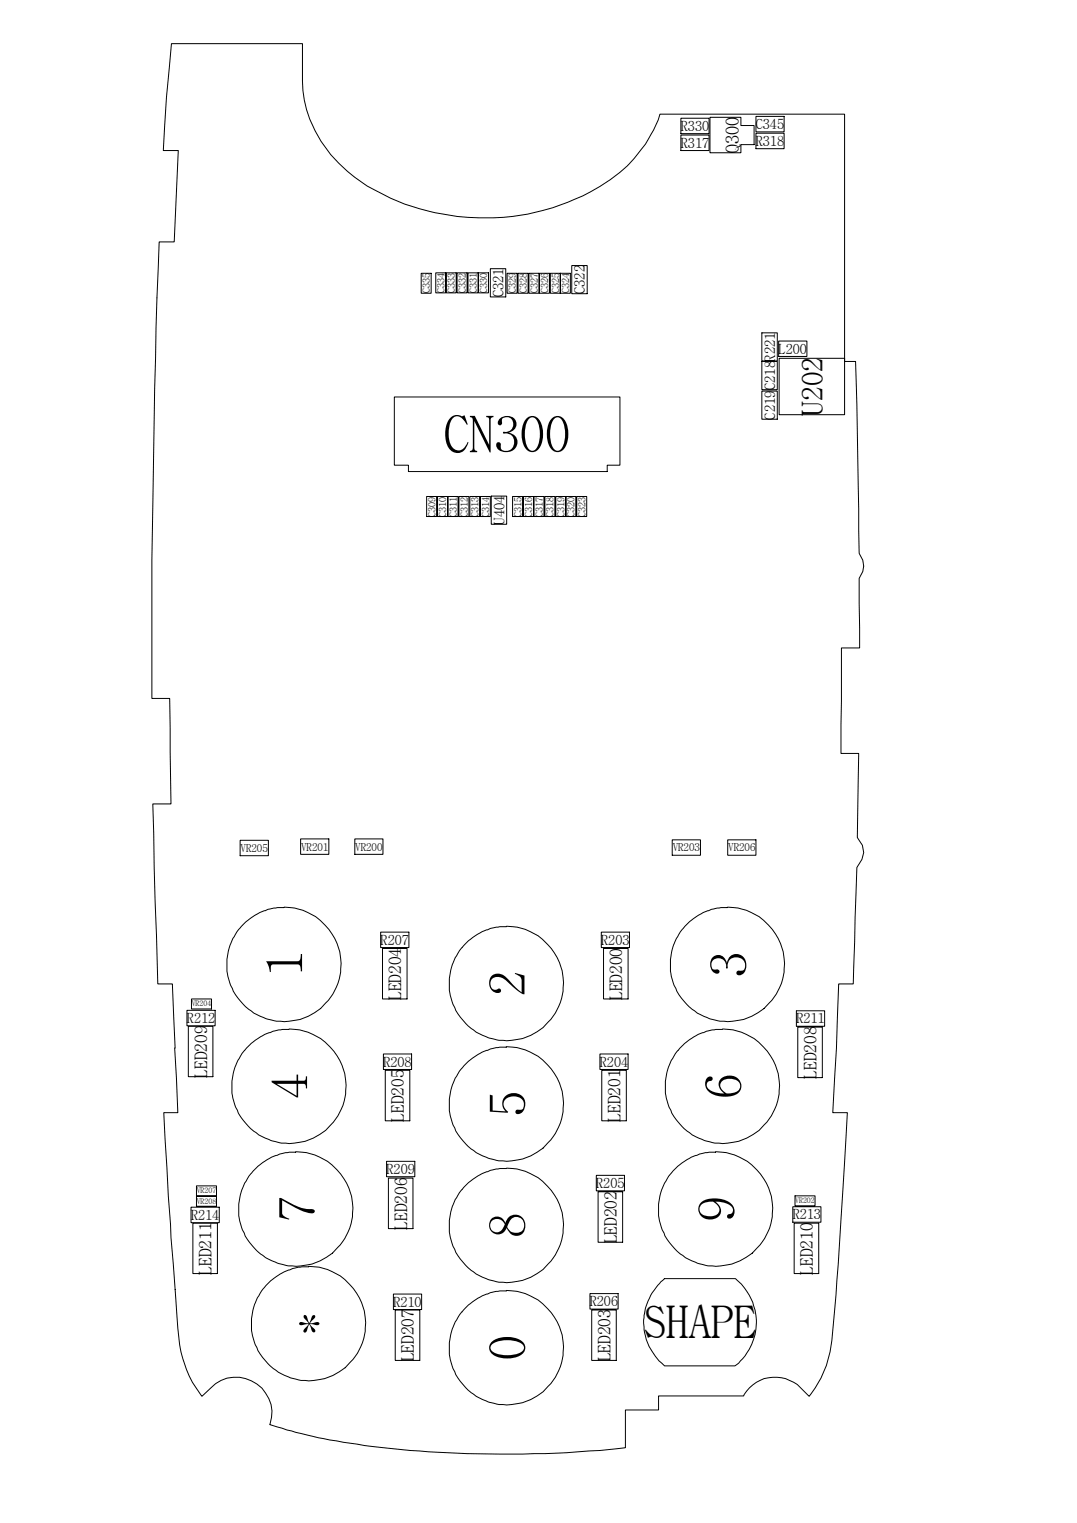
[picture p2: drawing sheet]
<svg xmlns="http://www.w3.org/2000/svg" width="297mm" height="420mm" viewBox="0 0 297 420" stroke-linecap="round" stroke-linejoin="round" font-family="sans-serif">
<g fill="none" stroke="#000" stroke-width=".28">
<path d="M47.3 12h36.1v10.3a34.2 34.2 0 0 0 14.5 26.6 60.8 60.8 0 0 0 34.2 11.2 59.2 59.2 0 0 0 40.9-14.3 34.8 34.8 0 0 0 9-14.3h50.9v68.2h3.1l1 53a5.4 5.4 0 0 1 0 6.9l.1 19.2h-5l-.2 29.1h4.9l-.3 23.2a5.6 5.6 0 0 1-.2 8.2l-1 32.1h-4l-.6 17.7-1 17.9h4l-.8 13.6a1146.8 1146.8 0 0 1-3.5 49.2 28.6 28.6 0 0 1-6.2 15.4l-2.4-2.4a9.9 9.9 0 0 0-15.7 2.3h-23.5v3.9h-9.1v10.4a296.3 296.3 0 0 1-49.1 1.4 246.6 246.6 0 0 1-32.4-3.5l-9.5-2.2-7.1-2.1a9.8 9.8 0 0 0-4.1-11.5 9.8 9.8 0 0 0-12.1 1.3l-2.5 2.4a31.3 31.3 0 0 1-6.7-18.8l-1.8-25-2-34.4h3.8l-1.5-35.6h-4l-1.4-49.6h5.1l-.4-29.1h-4.9v-38.3l.2-14.7a2405.1 2405.1 0 0 1 1.8-73h4.1l1.2-25.2h-4.2a438.6 438.6 0 0 1 2.3-29.5zM187.8 37.3h7.8v4.2h-7.8zM187.8 32.6h7.8v4.3h-7.8zM195.8 32.4h8.5v2.2h3.7v5.3h-3.7v2.2h-8.5zM208.5 32.1h7.8v4.3h-7.8zM208.5 36.7h7.8v4.3h-7.8zM116.2 75.4h2.7v5.5h-2.7zM120.2 75.3h2.7v5.5h-2.7zM123.1 75.3h2.7v5.5h-2.7zM126.1 75.3h2.7v5.5h-2.7zM129.1 75.3h2.7v5.5h-2.7zM132 75.3h2.7v5.5h-2.7z"/>
<path d="M135.2 74.1h4.3v7.8h-4.3zM139.9 75.4h2.7v5.5h-2.7zM142.9 75.4h2.7v5.5h-2.7zM145.9 75.4h2.8v5.5h-2.8zM148.8 75.4h2.7v5.5h-2.7zM151.8 75.4h2.7v5.5h-2.7zM154.5 75.4h2.8v5.5h-2.8zM157.7 73.3h4.2v7.7h-4.2zM210.1 99.7h4.3v7.8h-4.3zM210.1 91.8h4.3v7.8h-4.3zM214.8 94.1h7.7v4.2h-7.7zM214.9 98.8h18v15.6h-18z"/>
<path d="M108.8 109.5h62.2v18.8h-3.5v1.8h-54.9v-1.8h-3.8zM210.1 107.9h4.3v7.8h-4.3zM117.7 137h2.7v5.5h-2.7zM120.7 137h2.7v5.5h-2.7zM123.6 137h2.7v5.5h-2.7zM126.6 137h2.7v5.5h-2.7zM129.6 137h2.7v5.5h-2.7zM132.5 137h2.7v5.5h-2.7zM135.5 136.9h4.2v7.7h-4.2zM141.4 137h2.7v5.5h-2.7zM144.4 137h2.8v5.5h-2.8zM147.3 137h2.7v5.5h-2.7z"/>
<path d="M150.3 137h2.7v5.5h-2.7zM153.3 137h2.8v5.5h-2.8zM156.1 137h2.7v5.5h-2.7zM159.1 137h2.7v5.5h-2.7zM66.2 231.8h7.8v4.3h-7.8zM82.9 231.4h7.8v4.3h-7.8zM97.9 231.4h7.7v4.3h-7.7zM185.4 231.7h7.8v4.2h-7.8zM200.7 231.7h7.8v4.2h-7.8zM67.5 254.6a15.8 15.8 0 0 1 23.9 2.7 15.8 15.8 0 0 1-6.5 23.1 15.8 15.8 0 0 1-21.8-10.2 14.2 14.2 0 0 1-.5-5.5 15.9 15.9 0 0 1 4.9-10.1zM105 257.2h7.8v4.2h-7.8zM128.8 259.9a16.1 16.1 0 0 1 17.5-2.9 15.7 15.7 0 0 1 7 22.2 15.7 15.7 0 0 1-22.7 4.9 15.4 15.4 0 0 1-6.7-10.9v-3.3a15.9 15.9 0 0 1 4.9-10z"/>
<path d="M165.8 257.2h7.8v4.2h-7.8zM190.2 254.3a15.8 15.8 0 0 1 23.7 3.2 15.8 15.8 0 0 1-6.9 23 15.8 15.8 0 0 1-21.6-10.3 15.1 15.1 0 0 1-.5-5.5 15.8 15.8 0 0 1 5.3-10.4zM51.6 278.7h7.7v4.3h-7.7zM52.8 275.6h5.5v2.7h-5.5zM105.5 261.7h6.8v13.9h-6.8zM166.5 261.7h6.7v13.9h-6.7zM219.6 278.9h7.8v4.2h-7.8zM51.9 283.1h6.8v13.9h-6.8zM69.2 287.9a15.7 15.7 0 0 1 25.9 8.7 15.7 15.7 0 0 1-20.5 18 16.4 16.4 0 0 1-10.6-13v-3.3a15.9 15.9 0 0 1 5.2-10.4zM105.7 290.8h7.8v4.2h-7.8zM106.3 295.3h6.7v13.9h-6.7zM129.2 292.8a15.8 15.8 0 0 1 25.5 7.2 15.8 15.8 0 0 1-17.1 20.3 16.1 16.1 0 0 1-13.7-13.8v-3.3a16 16 0 0 1 5.3-10.4z"/>
<path d="M165.5 290.8h7.7v4.2h-7.7zM166 295.3h6.7v13.9h-6.7zM187.5 289.1a16.1 16.1 0 0 1 18.3-3.7 15.7 15.7 0 0 1 7.1 22.1 15.7 15.7 0 0 1-22.7 5 15.4 15.4 0 0 1-6.7-10.9l.1-4.1a15.4 15.4 0 0 1 3.9-8.4zM220 283.4h6.8v13.9h-6.8zM52.7 333h7.8v4.3h-7.8zM53.2 337.4h6.8v13.9h-6.8zM54.2 327.2h5.5v2.7h-5.5zM54.2 330h5.5v2.8h-5.5zM71.1 321.8a15.8 15.8 0 0 1 23.8 3.2 15.8 15.8 0 0 1-6.9 23 15.8 15.8 0 0 1-21.6-10.3 14.1 14.1 0 0 1-.6-5.5 16 16 0 0 1 5.3-10.4zM106.6 320.4h7.8v4.2h-7.8zM107.1 325h6.8v13.9h-6.8zM129.2 326.3a15.7 15.7 0 0 1 16.8-2.7 15.7 15.7 0 0 1 9.4 14.2 15.7 15.7 0 0 1-16.7 15.9 15.9 15.9 0 0 1-14.8-13.8v-3.2a16 16 0 0 1 5.3-10.4z"/>
<path d="M164.5 324.3h7.7v4.2h-7.7zM165 328.8h6.7v13.9h-6.7zM186.9 321.8a15.7 15.7 0 0 1 25.8 8.6 15.7 15.7 0 0 1-20.4 18.1 16.4 16.4 0 0 1-10.7-13.1v-3.2a16 16 0 0 1 5.3-10.4zM218.7 332.9h7.7v4.3h-7.7zM219 337.4h6.8v13.9h-6.8zM219.3 329.9h5.5v2.8h-5.5zM74.3 353.7a15.7 15.7 0 0 1 16.9-3.1 15.7 15.7 0 0 1 9.7 14.3 15.7 15.7 0 0 1-16.7 15.9 15.9 15.9 0 0 1-14.8-13.8v-3.2a15.9 15.9 0 0 1 4.9-10.1zM108.5 357h7.8v4.3h-7.8zM162.7 356.9h7.8v4.2h-7.8zM182.3 353.6l1-.9h19.5a15.3 15.3 0 0 1-.1 24.1h-19.4a15.4 15.4 0 0 1-1-23.2zM109 361.4h6.8v13.9h-6.8zM129.2 360a15.8 15.8 0 0 1 16.8-2.6 15.8 15.8 0 0 1 9.4 14.2 15.7 15.7 0 0 1-16.7 15.9 15.8 15.8 0 0 1-14.8-13.8v-3.3a16 16 0 0 1 5.3-10.4z"/>
<path d="M163.2 361.4h6.8v13.9h-6.8z"/>
</g>
<g font-size="13.9">
<text x="122.4" y="124.7">CN300</text>
<text x="83.5" y="269.5" transform="rotate(-90 83.5 269.5)">1</text>
<text x="205.8" y="269.5" transform="rotate(-90 205.8 269.5)">3</text>
<text x="144.9" y="274.8" transform="rotate(-90 144.9 274.8)">2</text>
<text x="84.9" y="303.1" transform="rotate(-90 84.9 303.1)">4</text>
<text x="204.5" y="303.1" transform="rotate(-90 204.5 303.1)">6</text>
<text x="144.9" y="308" transform="rotate(-90 144.9 308)">5</text>
<text x="86.8" y="337" transform="rotate(-90 86.8 337)">7</text>
<text x="144.9" y="341.5" transform="rotate(-90 144.9 341.5)">8</text>
<text x="202.6" y="337" transform="rotate(-90 202.6 337)">9</text>
<text x="90.3" y="368.6" transform="rotate(-90 90.3 368.6)">*</text>
<text x="144.9" y="375.3" transform="rotate(-90 144.9 375.3)">0</text>
</g>
<text font-size="12.4" x="177.5" y="369.2">SHAPE</text>
<text font-size="8" x="226.9" y="114.7" transform="rotate(-90 226.9 114.7)">U202</text>
<text font-size="5" x="203.7" y="42.3" transform="rotate(-90 203.7 42.3)">Q300</text>
<g font-size="4.8">
<text x="110.7" y="275.9" transform="rotate(-90 110.7 275.9)">LED204</text>
<text x="171.6" y="275.9" transform="rotate(-90 171.6 275.9)">LED200</text>
<text x="57.1" y="297.3" transform="rotate(-90 57.1 297.3)">LED209</text>
<text x="225.2" y="297.6" transform="rotate(-90 225.2 297.6)">LED208</text>
<text x="111.4" y="309.5" transform="rotate(-90 111.4 309.5)">LED205</text>
<text x="171.1" y="309.5" transform="rotate(-90 171.1 309.5)">LED201</text>
<text x="112.3" y="339.2" transform="rotate(-90 112.3 339.2)">LED206</text>
<text x="170.1" y="343" transform="rotate(-90 170.1 343)">LED202</text>
<text x="58.4" y="351.6" transform="rotate(-90 58.4 351.6)">LED211</text>
<text x="224.2" y="351.6" transform="rotate(-90 224.2 351.6)">LED210</text>
<text x="114.2" y="375.6" transform="rotate(-90 114.2 375.6)">LED207</text>
<text x="168.4" y="375.6" transform="rotate(-90 168.4 375.6)">LED203</text>
</g>
<g font-size="4">
<text x="138.9" y="82" transform="rotate(-90 138.9 82)">C321</text>
<text x="161.3" y="81.2" transform="rotate(-90 161.3 81.2)">C322</text>
<text x="213.8" y="107.6" transform="rotate(-90 213.8 107.6)">C218R221</text>
<text x="213.8" y="115.8" transform="rotate(-90 213.8 115.8)">C219</text>
<text x="139.1" y="144.8" transform="rotate(-90 139.1 144.8)">U404</text>
</g>
<g font-size="3.9">
<text x="208.5" y="35.6">C345</text>
<text x="187.8" y="40.7">R317</text>
<text x="187.8" y="36.1">R330</text>
<text x="208.5" y="40.2">R318</text>
<text x="214.8" y="97.6">L200</text>
<text x="105" y="260.6">R207</text>
<text x="165.8" y="260.6">R203</text>
<text x="51.6" y="282.2">R212</text>
<text x="219.6" y="282.3">R211</text>
<text x="105.7" y="294.2">R208</text>
<text x="165.5" y="294.2">R204</text>
<text x="106.6" y="323.9">R209</text>
<text x="164.4" y="327.7">R205</text>
<text x="52.7" y="336.5">R214</text>
<text x="218.7" y="336.4">R213</text>
<text x="108.5" y="360.5">R210</text>
<text x="162.7" y="360.3">R206</text>
</g>
<g font-size="3">
<text x="66.4" y="235">VR205</text>
<text x="83.1" y="234.7">VR201</text>
<text x="98" y="234.7">VR200</text>
<text x="185.5" y="234.9">VR203</text>
<text x="200.9" y="234.9">VR206</text>
</g>
<g font-size="2.8">
<text x="118.6" y="80.9" transform="rotate(-90 118.6 80.9)">C335</text>
<text x="122.6" y="80.8" transform="rotate(-90 122.6 80.8)">C334</text>
<text x="125.5" y="80.8" transform="rotate(-90 125.5 80.8)">C333</text>
<text x="128.5" y="80.8" transform="rotate(-90 128.5 80.8)">C332</text>
<text x="131.5" y="80.8" transform="rotate(-90 131.5 80.8)">C331</text>
<text x="134.4" y="80.8" transform="rotate(-90 134.4 80.8)">C330</text>
<text x="142.3" y="80.9" transform="rotate(-90 142.3 80.9)">C329</text>
<text x="145.3" y="80.9" transform="rotate(-90 145.3 80.9)">C328</text>
<text x="148.3" y="80.9" transform="rotate(-90 148.3 80.9)">C327</text>
<text x="151.2" y="80.9" transform="rotate(-90 151.2 80.9)">C326</text>
<text x="154.2" y="80.9" transform="rotate(-90 154.2 80.9)">C325</text>
<text x="157" y="80.9" transform="rotate(-90 157 80.9)">C324</text>
<text x="120.1" y="142.5" transform="rotate(-90 120.1 142.5)">C309</text>
<text x="123.1" y="142.5" transform="rotate(-90 123.1 142.5)">C310</text>
<text x="126" y="142.5" transform="rotate(-90 126 142.5)">C311</text>
<text x="129" y="142.5" transform="rotate(-90 129 142.5)">C312</text>
<text x="132" y="142.5" transform="rotate(-90 132 142.5)">C313</text>
<text x="134.9" y="142.5" transform="rotate(-90 134.9 142.5)">C314</text>
<text x="143.8" y="142.5" transform="rotate(-90 143.8 142.5)">C315</text>
<text x="146.8" y="142.5" transform="rotate(-90 146.8 142.5)">C316</text>
<text x="149.7" y="142.5" transform="rotate(-90 149.7 142.5)">C317</text>
<text x="152.7" y="142.5" transform="rotate(-90 152.7 142.5)">C318</text>
<text x="155.7" y="142.5" transform="rotate(-90 155.7 142.5)">C319</text>
<text x="158.5" y="142.5" transform="rotate(-90 158.5 142.5)">C320</text>
<text x="161.5" y="142.5" transform="rotate(-90 161.5 142.5)">C323</text>
</g>
<g font-size="2.1">
<text x="52.9" y="277.7">VR204</text>
<text x="54.3" y="329.2">VR207</text>
<text x="54.3" y="332.1">VR208</text>
<text x="219.3" y="332">VR202</text>
</g>
</svg>
